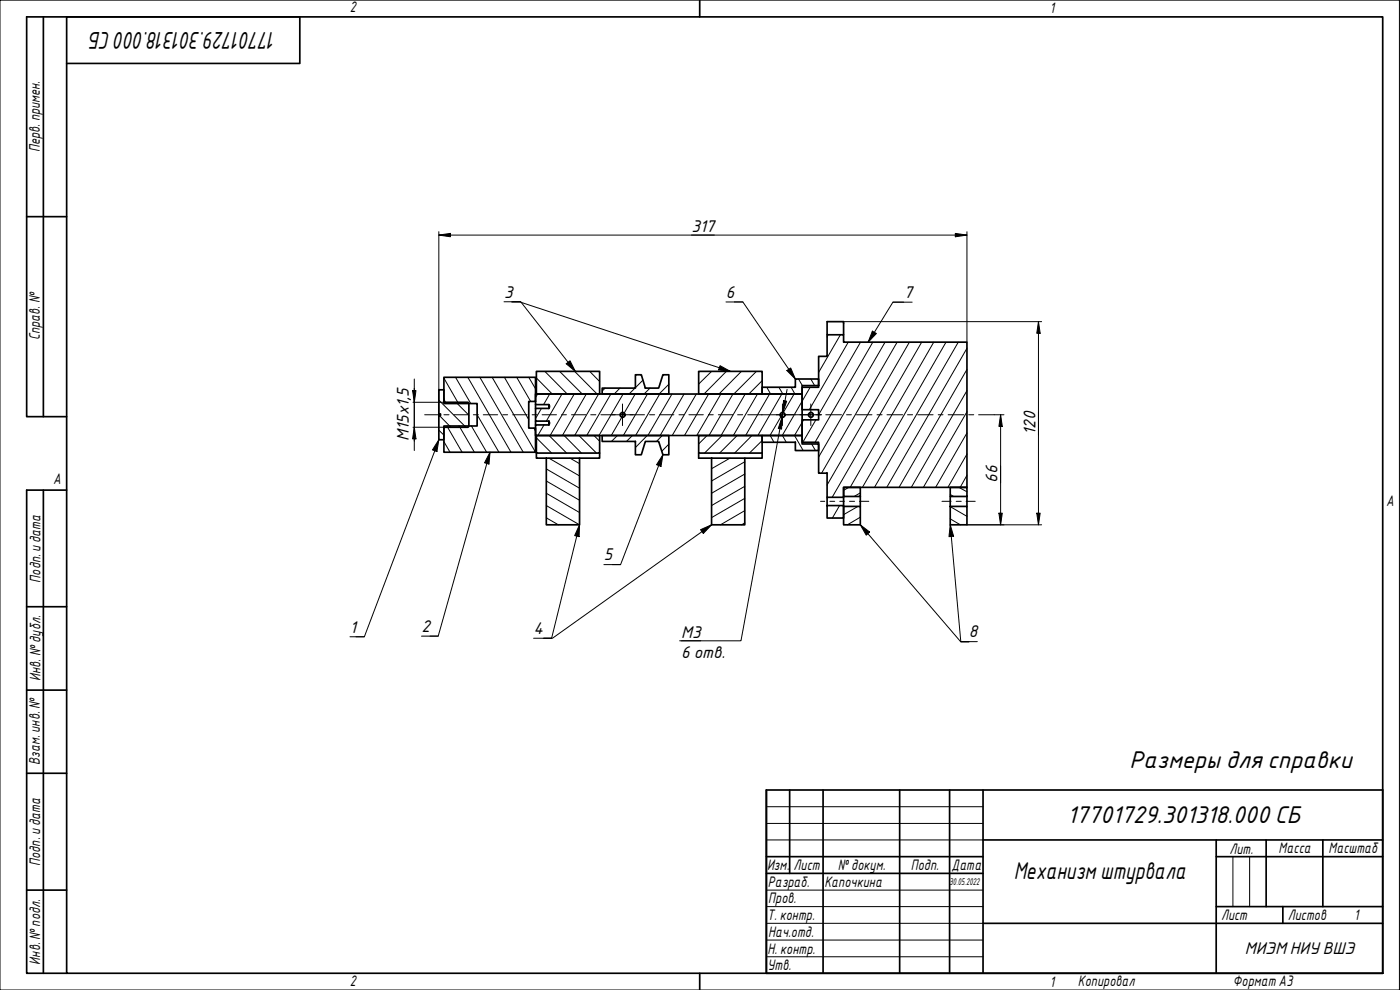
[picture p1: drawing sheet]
<svg xmlns="http://www.w3.org/2000/svg" width="420mm" height="297mm" viewBox="0 0 420 297" stroke-linecap="round" stroke-linejoin="round" font-family="sans-serif">
<g fill="none" stroke="#000" stroke-width=".3">
<path d="M133 117l.2 .1M133.2 119.8l.7 1.3M133.2 113.5l4.4 7.6M136.7 113.2l4.6 7.9M140.4 113.2l13 22.5M144 113.2l13 22.5M147.7 113.2l13 22.5M151.4 113.2l7.3 12.7M155.1 113.2l4.2 7.2M158.7 113.2l2 3.4M161 117.9l.2 .3M161 113.4l4.7 4.8"/>
<path d="M161.4 118.2l-.7 1M163.5 111.4l6.7 6.8M165 118.2l-1.9 3.2M168 111.4l6.8 6.8M168.7 118.2l-4.7 8.2M172.3 118.2l-7.2 12.5M172.5 111.4l6.7 6.8M176 118.2l-7.2 12.5M177 111.4l3 3.1M179.6 118.2l-7.1 12.5M181.6 116.4l-.9 .9M183.3 118.2l-7.2 12.5"/>
<path d="M186.1 116.4l-1.8 1.8M187 118.2l-7.2 12.5M190.6 116.4l-1.8 1.8M190.6 118.2l-7.1 12.5M193 114l-2.3 2.3M194.3 118.2l-7.2 12.5M195.1 116.4l-1.8 1.8M198 118.2l-7.2 12.5M199.1 112.4l-.2 .2M200.7 115.3l-2.9 2.9M201.7 118.2l-7.3 12.5M205.3 118.2l-7.2 12.5"/>
<path d="M209 118.2l-7.3 12.5M212.7 118.2l-7.3 12.5M213.6 111.4l-3.9 3.8M216.3 118.2l-7.2 12.5M218 111.4l-6.7 6.8M220 118.2l-7.2 12.5M222.5 111.4l-6.7 6.8M223.6 118.2l-7.2 12.5M227 111.4l-6.8 6.8M227.3 118.2l-7.2 12.5M228.7 114.2l-4 4M230.1 116.2l1.2 2"/>
<path d="M230.9 118.2l-7.1 12.5M233.7 116.2l1.2 2M234.6 118.2l-7.1 12.5M237.4 116.2l1.2 2M238.3 118.2l-7.2 12.5M239.6 113.7l1.2 2M243.1 116.2l-8.3 14.5M243.3 113.7l1.2 2M248.5 100.4l-.3 .7M252.2 100.4l-6.5 11.3M254.6 102.7l-11.7 20.2M258.3 102.7l-12.6 21.7"/>
<path d="M261.9 102.7l-17.3 30M265.6 102.7l-19.9 34.4M269.2 102.7l-22.6 39.3M272.9 102.7l-24.7 42.8M276.6 102.7l-26.9 46.5M280.2 102.7l-25.1 43.5M283.9 102.7l-25.1 43.5M287.6 102.7l-25.2 43.5M290.2 104.5l-24.1 41.7M290.2 110.9l-20.4 35.3M290.2 117.2l-16.7 29M131.7 129.1l1.5 1.4"/>
<path d="M131.7 120.1l8.1 8.1M131.9 124.7l3.4 3.5M133.2 132.5l1.9 3.2M134.1 127.8l4.6 7.9M136.8 120.7l3.9 3.9M137.8 127.8l4.6 7.9M141.5 127.8l4.5 7.9M143.2 124.4l6.5 11.3M160.2 128.4l.5 .9M161 135.9h.1M161 131.4l4.5 4.5M162.5 122.5l-1.8 3.1"/>
<path d="M163.3 127.5l-1.9 3.2M164.7 137.5l9.2 5.3M164.8 130.7l5.3 5.2M169.3 130.7l5.2 5.2M171.1 137.5l2.8 1.6M173.7 130.7l5.3 5.2M178.2 130.7l1.8 1.7M180.8 130.7l-.1 .1M185.3 130.7l-1.8 1.7M189.8 130.7l-1.8 1.7M194.2 130.7l-3.5 3.6M198.8 130.7l-1.8 1.7"/>
<path d="M200.7 133.3l-2.1 2.1M212.2 130.7l-2.5 2.5M216.7 130.7l-5.2 5.2M219.1 137.5l-5.5 3.1M221.2 130.7l-5.2 5.2M223.5 138.5l-9.9 5.8M225.7 130.7l-5.2 5.2M228.7 132.2l-3.8 3.7M231.1 130.7l1.2 2M234.8 130.7l1.2 2M241.2 126l-2.8 4.7 2.6 4.5M243.6 133.2l1.1 2"/>
<path d="M244.9 126l-4 6.7M290.2 123.6l-13.1 22.6M290.2 129.9l-9.4 16.3M290.2 136.3l-5.7 9.9M164 155.4l3.6 2.1M164 151.7l9.9 5.8M164 148l9.9 5.8M164 144.3l9.9 5.8M164 140.7l9.9 5.8M223.5 156.9l-.9 .6M223.5 153.2l-7.3 4.3M223.5 149.5l-9.9 5.8"/>
<path d="M223.5 145.9l-9.9 5.8M223.5 142.2l-9.9 5.8M248.3 151.7l-.1 .2M252 151.7l-2.2 3.7M254.8 146.2l-1.6 .9M257.5 151.9l-4.3 2.5M258.2 147.9l-1.9 1.1M258.2 155.2l-3.9 2.3M285.2 148.4l1 .6M285.2 155.7l3 1.8M285.2 152l5 2.9M287.8 146.2l2.4 1.4"/>
<path d="M290.2 142.6l-2 3.6"/>
</g>
<g fill="none" stroke="#000" stroke-width=".51">
<path d="M131.7 117h1.5v3.7h7.3l.2 .3v6.9l-.2 .3h-7.3v3.7h-1.5v-7.2h.5v-.5h-.5zM133.2 113.2h27.5v7.2h-2v8h2v7.3h-27.5v-7.9h10v-6.7h-10zM161 111.4h19v6.8h-19zM180.7 116.4h10v-4h1.8l1.2 4h4l1.2-4h1.8v5.8h-20zM209.7 111.4h19v6.8h-19zM228.7 116.2h10v-2.5h7v2h-5v2.5h-12zM248.2 100.4h5v2.3h37v43.5h-37v3h-5v-7.2h-2.5v-9.3h-5v-6.7h5v-3.1h-5v-6.7h5v-9.3h2.5zM248.2 100.4v-3.9h5v3.9M131.7 124.2v.5M160.7 121.4v1.1M160.7 126.4v1.1M161 130.7h19v5.2h-19z"/>
<path d="M161 135.9v1.6h3M164 137.5h9.9v20h-9.9zM164.7 121.4h-4v-3.2h80v12.5h-80v-3.2h4M164.7 121.4l.2 .4-.2 .7M164.7 122.5h-4v3.9h4M164.7 126.4l.2 .4-.2 .7M164.7 121.4v1.1M164.7 126.4v1.1M180 135.9v1.6h-6.1M180.7 130.7h20v5.7h-1.8l-1.2-4h-4l-1.2 4h-1.8v-4h-10zM209.7 130.7h19v5.2h-19zM209.7 135.9v1.6h3.9"/>
<path d="M213.6 137.5h9.9v20h-9.9zM228.7 135.9v1.6h-5.2M228.7 130.7h12v2.5h5v2h-7v-2.5h-10zM248.2 151.7h5v3.7h-5zM248.2 149.2v2.5M253.2 146.2h5v2.8h-5zM253.2 151.9h5v5.6h-5zM253.2 149.2v2.5M258.2 149v2.9M285.2 146.2h5v2.8h-5zM285.2 151.9h5v5.6h-5zM285.2 149v2.9"/>
<path d="M290.2 149v2.9"/>
</g>
<path d="M20 5.1h395v286.9h-395zM210 0v5.1M210 292v5" fill="none" stroke="#000" stroke-width=".51"/>
<path d="M0 0h420v297h-420z" fill="none" stroke="#000" stroke-width=".3"/>
<g fill="none" stroke="#000" stroke-width=".51">
<path d="M230 237h185v55h-185zM237 237v25.1M247 237v55M270 237v55M285 237v55M295 237v55M230 257h65M295 252h120M365 257h50M365 252v40M380 252v20M397 252v20"/>
<path d="M230 262.1h65M295 277h120M365 272h50M385 272v5"/>
</g>
<path d="M230 242h65M230 247.1h65M230 252h65M370 257v15M375 257v15M230 267.1h65M230 272h65M230 277h65M230 282.1h65M230 287.1h65" fill="none" stroke="#000" stroke-width=".3"/>
<g fill="none" stroke="#000" stroke-width=".51">
<path d="M13 5.1v119.9M20 19h70v-13.9h-82v119.9h12M8 65h12M13 147.1v144.9M20 147.1h-12v144.9h12M8 182h12M8 207.1h12M8 232h12M8 267.1h12"/>
<circle cx="186.8" cy="124.5" r=".73"/>
<circle cx="234.9" cy="124.5" r=".73"/>
<circle cx="243.4" cy="124.5" r=".73"/>
</g>
<g fill="none" stroke="#000" stroke-width=".3">
<path d="M151.3 90.5h5M153.5 90.6h2.5l63.2 20.8M153.8 90.5h2.5l16.4 20.9M217.9 90.6h5M220.4 90.6h2.5l15.8 23.1M261.8 99.4l1.2 .7-2.5 2.6zM268 90.7h5.7M271.2 90.7h-3.2l-7.5 12M169.9 109.1l1.2-.8 1.6 3.1zM216.1 109.7l3.1 1.7-3.6-.4zM236.2 111.2l1.1-.8 1.4 3.3zM131.7 131.9l-.6 3.6-1.3-.5z"/>
<path d="M131.7 131.9l-22.4 59.2h-2.5M147.1 135.7l-.4 3.5-1.3-.3zM147.1 135.7l-15.6 55.2h-2.5M198.9 136.4l-.5 3.5-1.4-.5zM198.9 136.4l-12.7 33h-2.4M173.9 157.5l-.1 3.5-1.3-.3zM173.9 157.5l-8.4 34h-2.4M210.2 158.9l3.4-1.4-2.5 2.6zM213.6 157.5l-47.8 34h-2.5M258.2 157.5l2.8 2.1-1 1zM258.2 157.5l30.1 35h2.5M285.2 157.5l1 3.4-1.4 .1z"/>
<path d="M285.2 157.5l3.2 35.1h2.4M181.2 169.4h5M105 191.1h4.3M126.5 190.9h5M160.1 191.5h5.4M288.3 192.5h5"/>
</g>
<g fill="#000">
<path d="M261.8 99.4l1.2 .7-2.5 2.6z" fill-rule="evenodd"/>
<path d="M169.9 109.1l1.2-.8 1.6 3.1z" fill-rule="evenodd"/>
<path d="M216.1 109.7l3.1 1.7-3.6-.4z" fill-rule="evenodd"/>
<path d="M236.2 111.2l1.1-.8 1.4 3.3z" fill-rule="evenodd"/>
<path d="M131.7 131.9l-.6 3.6-1.3-.5z" fill-rule="evenodd"/>
<path d="M147.1 135.7l-.4 3.5-1.3-.3z" fill-rule="evenodd"/>
<path d="M198.9 136.4l-.5 3.5-1.4-.5z" fill-rule="evenodd"/>
<path d="M258.2 157.5l2.8 2.1-1 1z" fill-rule="evenodd"/>
<path d="M173.9 157.5l-.1 3.5-1.3-.3z" fill-rule="evenodd"/>
<path d="M210.2 158.9l3.4-1.4-2.5 2.6z" fill-rule="evenodd"/>
<path d="M285.2 157.5l1 3.4-1.4 .1z" fill-rule="evenodd"/>
</g>
<g fill="none" stroke="#000" stroke-width=".3">
<path d="M127.4 124.4h4.4M133.2 124.4h1.5M136.2 124.4h4.3M142 124.4h1.6M145 124.4h4.4M150.9 124.4h1.4M153.9 124.4h4.3M159.7 124.4h1.5M162.7 124.4h4.3M168.5 124.4h1.5M171.5 124.4h4.3M177.3 124.4h1.5"/>
<path d="M180.3 124.4h4.4M186.1 124.4h1.5M189.1 124.4h4.3M194.9 124.4h1.6M197.9 124.4h4.3M203.8 124.4h1.4M206.8 124.4h4.3M212.6 124.4h1.5M215.6 124.4h4.3M221.4 124.4h1.5M224.4 124.4h7.1M233 124.4h1.4"/>
<path d="M236 124.4h7.4M244.9 124.4h1.5M247.8 124.4h4.7M254.1 124.4h1.4M257 124.4h4.7M263.2 124.4h1.5M266.2 124.4h4.7M272.4 124.4h1.5M275.4 124.4h4.6M281.6 124.4h1.4M284.5 124.4h4.7M290.7 124.4h1.5"/>
<path d="M293.7 124.4h4.7M246.3 150.4h1.2M249 150.4h1.5M252 150.4h1.4M255 150.4h1.5M257.9 150.4h2.8M282.7 150.4h2.7M287 150.4h1.5M289.9 150.4h2.8"/>
</g>
<path d="M183.6 124.4h6.5M186.8 121.2v6.5M231.6 124.4h6.5M234.8 121.2v6.5M240.1 124.4h6.5M243.3 121.2v6.5" fill="none" stroke="#000" stroke-width=".3"/>
<g fill="none" stroke="#000" stroke-width=".3">
<path d="M131.7 70.5l3.5-.5v1zM131.7 70.5h158.5M131.7 69.5v54.8M286.7 70l3.5 .5-3.5 .5zM290.2 69.5v33.2M253.2 96.5h59.4M311.7 96.5l.5 3.5h-1.1zM311.7 96.5v61M123.8 117.2h1l-.5 3.5zM124.3 113.7v21.5M236.2 116.8l-1.3 6.9M124 128.2h9.2"/>
<path d="M124 120.7h9.2M124.3 128.2l.5 3.5h-1zM131.7 124.6v.1M234.1 128.6l.6-3.4-12.3 67.1h-18.4M234.7 125.2l-.1 3.5-1-.1zM235.1 120.2l1 .2-1.2 3.3zM298.4 124.4h2.9M300.3 124.4l.5 3.5h-1zM300.3 124.4v33.1M290.2 157.5h22.4M299.8 154h1l-.5 3.5zM311.1 154h1.1l-.5 3.5z"/>
<path d="M204.5 192.3h5.8"/>
</g>
<g fill="#000">
<path d="M131.7 70.5l3.5-.5v1z" fill-rule="evenodd"/>
<path d="M286.7 70l3.5 .5-3.5 .5z" fill-rule="evenodd"/>
<path d="M311.7 96.5l.5 3.5h-1.1z" fill-rule="evenodd"/>
<path d="M123.8 117.2h1l-.5 3.5z" fill-rule="evenodd"/>
<path d="M124.3 128.2l.5 3.5h-1z" fill-rule="evenodd"/>
<path d="M234.7 125.2l-.1 3.5-1-.1z" fill-rule="evenodd"/>
<path d="M235.1 120.2l1 .2-1.2 3.3z" fill-rule="evenodd"/>
<path d="M300.3 124.4l.5 3.5h-1z" fill-rule="evenodd"/>
<path d="M299.8 154h1l-.5 3.5z" fill-rule="evenodd"/>
<path d="M311.1 154h1.1l-.5 3.5z" fill-rule="evenodd"/>
</g>
<g font-size="7">
<text x="82.9" y="9.5" transform="rotate(180 82.9 9.5)">17701729.301318.000СБ</text>
<text x="339" y="230.6">Размеры для справки</text>
<text x="320.3" y="246.9">17701729.301318.000 СБ</text>
<text x="304.2" y="263.8">Механизмштурвала</text>
</g>
<g font-size="4.9">
<text x="207.5" y="69.6">317</text>
<text x="151.3" y="89.3">3</text>
<text x="217.9" y="89.3">6</text>
<text x="271.2" y="89.3">7</text>
<text x="310.8" y="130.4" transform="rotate(-90 310.8 130.4)">120</text>
<text x="122.7" y="132.4" transform="rotate(-90 122.7 132.4)">М15х1,5</text>
<text x="299.4" y="144.8" transform="rotate(-90 299.4 144.8)">66</text>
<text x="181.2" y="168.1">5</text>
<text x="105" y="189.8">1</text>
<text x="126.5" y="189.6">2</text>
<text x="160.1" y="190.2">4</text>
<text x="204.5" y="191.4">М3</text>
<text x="290.8" y="191.2">8</text>
<text x="204.5" y="197.3">6 отв.</text>
<text x="373.6" y="286.2">МИЭМНИУВШЭ</text>
</g>
<g font-size="4.4">
<text x="105" y="3.7">2</text>
<text x="315" y="3.8">1</text>
<text x="11.9" y="45.6" transform="rotate(-90 11.9 45.6)">Перв. примен.</text>
<text x="12" y="102.2" transform="rotate(-90 12 102.2)">Справ. №</text>
<text x="16" y="145.2">A</text>
<text x="416" y="151.7">A</text>
<text x="12.2" y="174.8" transform="rotate(-90 12.2 174.8)">Подп. идата</text>
<text x="12.2" y="204.3" transform="rotate(-90 12.2 204.3)">Инв. №дубл.</text>
<text x="12" y="229.5" transform="rotate(-90 12 229.5)">Взам. инв. №</text>
<text x="369" y="256.1">Лит.</text>
<text x="383.7" y="256.1">Масса</text>
<text x="398.7" y="256.1">Масштаб</text>
<text x="12.1" y="259.8" transform="rotate(-90 12.1 259.8)">Подп. идата</text>
<text x="230.2" y="261.1">Изм.</text>
<text x="238.2" y="261.1">Лист</text>
<text x="251.5" y="261">№докум.</text>
<text x="273.4" y="261.2">Подп.</text>
<text x="285.6" y="261.2">Дата</text>
<text x="230.4" y="266.1">Разраб.</text>
<text x="247.4" y="266.1">Капочкина</text>
<text x="230.6" y="271.1">Пров.</text>
<text x="230.3" y="276.1">Т. контр.</text>
<text x="230.5" y="281.1">Нач.отд.</text>
<text x="366.5" y="276.1">Лист</text>
<text x="386.5" y="276.1">Листов</text>
<text x="406.4" y="276">1</text>
<text x="230.4" y="286.1">Н. контр.</text>
<text x="12.1" y="289.4" transform="rotate(-90 12.1 289.4)">Инв. №подл.</text>
<text x="230.3" y="291.1">Утв.</text>
<text x="105" y="295.9">2</text>
<text x="315" y="296.1">1</text>
<text x="323.5" y="295.8">Копировал</text>
<text x="370" y="295.8">Формат А3</text>
</g>
<text font-size="2.8" x="285" y="265.5">30.05.2022</text>
</svg>
